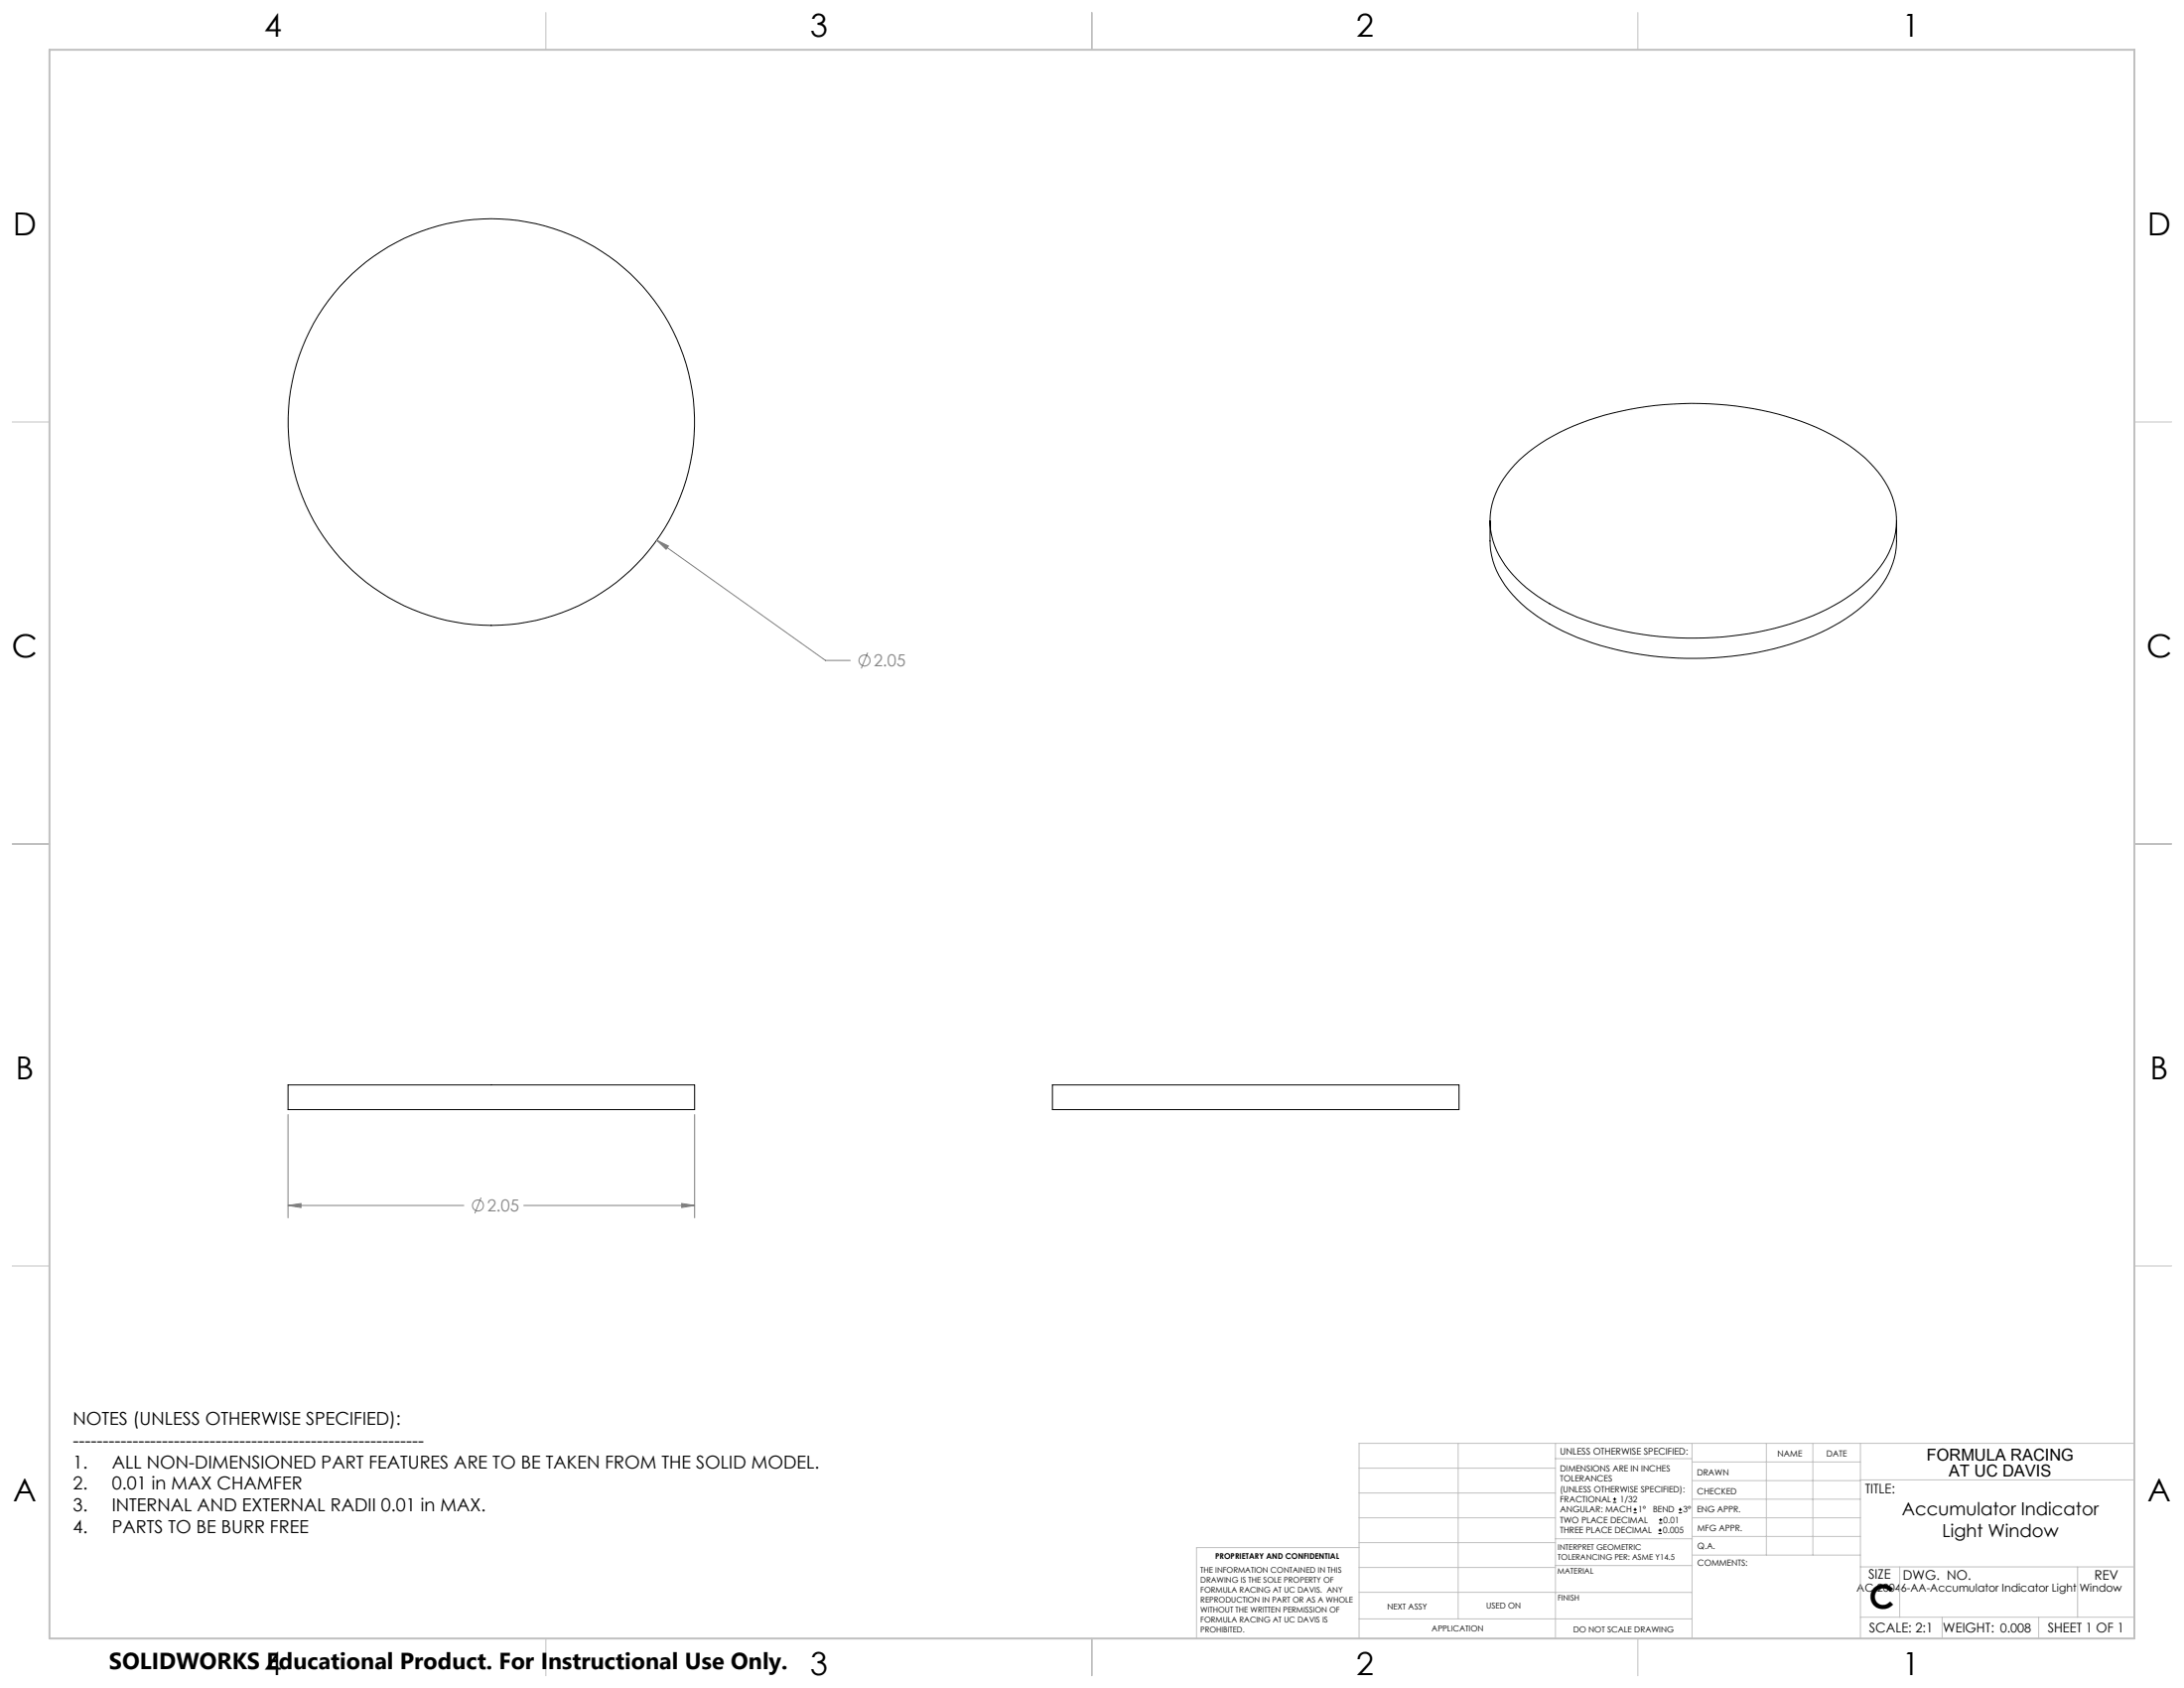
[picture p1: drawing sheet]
<svg xmlns="http://www.w3.org/2000/svg" width="559mm" height="432mm" viewBox="0 0 559 432" stroke-linecap="round" stroke-linejoin="round" font-family="sans-serif">
<g fill="none" stroke="#000" stroke-width=".25">
<path d="M388.7 117.7a54.2 54.2 0 0 1 26-12.5 84.8 84.8 0 0 1 50.1 4.2 38.9 38.9 0 0 1 17.4 13.7 18.8 18.8 0 0 1-2.2 23.3 46.6 46.6 0 0 1-21.9 13.2 85.5 85.5 0 0 1-54.6-1.7 41.6 41.6 0 0 1-18.4-13.3 18.9 18.9 0 0 1 1.4-24.5zM381.2 133.2a35 35 0 0 0 .4 8.9 25.3 25.3 0 0 0 10.3 14.5 60.8 60.8 0 0 0 26 10.5 84.1 84.1 0 0 0 47.8-5.2 37.2 37.2 0 0 0 16.9-14 18.8 18.8 0 0 0 2.6-9.5v-5.2M73.7 277.5h104v6.3h-104zM269.3 277.5h104v6.3h-104zM412.7 384.3h.9M412.7 383.5h.9M413.1 383.1v.8M418 387h.8M418 386.2h.8M418.4 385.7v.9M424.3 392.3h.9M424.3 391.4h.9"/>
<path d="M424.5 389.6h.8M424.5 388.8h.8M424.7 391v.9M424.9 388.4v.8M429.5 387h.9M429.5 386.2h.9M429.9 385.7v.9"/>
<circle cx="125.7" cy="108" r="52"/>
</g>
<g fill="none" stroke="#808080" stroke-width=".25">
<path d="M168 138.2l3 1.5-.6 .8zM168 138.2l43.2 30.7h6.4M222 166.9l-1.6 4.1M73.7 285.1v26.4M177.7 285.1v26.4M73.7 308.4l3.3-.5v1zM73.7 308.4h45M123.1 306.4l-1.6 4M134 308.4h43.7M174.4 307.9l3.3 .5-3.3 .5z"/>
<circle cx="221.2" cy="169" r="1.41"/>
<circle cx="122.3" cy="308.4" r="1.41"/>
</g>
<g fill="none" stroke="#c0c0c0" stroke-width=".25">
<path d="M139.7 3.2v9.5M279.4 3.2v9.5M419.1 3.2v9.5M3.1 107.9h9.6M546.1 107.9h9.5M3.1 215.9h9.6M546.1 215.9h9.5M3.1 323.8h9.6M546.1 323.8h9.5M347.7 375.6h50.3M373.1 369.2v44.9M398 369.2v49.9"/>
<path d="M398 373.1h34.9M432.9 369.2v49.9M432.9 378.7h43.1M432.9 374h43.1M451.9 369.2v28.6M463.8 369.2v28.6M476 369.2v49.9M476 378.6h70.1M546.1 369.2h-198.4v49.9M347.7 394.6h50.3M347.7 388.3h50.3M347.7 381.9h50.3"/>
<path d="M347.7 395.9h-41.6v23.2M398 393.6h35M432.9 383.5h43.1M432.9 388.3h43.1M432.9 393h43.1M433 397.8h43M139.7 419.1v9.6M279.4 419.1v9.6M347.7 414.1h85.2M347.7 401h50.3M347.7 407.3h50.3M398 407.4h34.9"/>
<path d="M398 400.5h35M419.1 419.1v9.6M476 413.7h70.1M476 400.8h70.1M486.1 400.8v12.9M496.9 413.7v5.4M521.6 413.7v5.4M531.6 400.8v12.9"/>
</g>
<path d="M12.7 12.7h533.4v406.4h-533.4z" fill="none" stroke="#c0c0c0" stroke-width=".5"/>
<path d="M174.4 307.9l3.3 .5-3.3 .5zM73.7 308.4l3.3-.5v1zM168 138.2l2.4 2.3 .6-.8z" fill="#808080"/>
<text font-size="8.5" x="478.3" y="411.4">C</text>
<g font-size="8.1">
<text x="67.6" y="9.3">4</text>
<text x="207.3" y="9.3">3</text>
<text x="347" y="9.3">2</text>
<text x="486.7" y="9.3">1</text>
<text x="3.3" y="60.1">D</text>
<text x="549.4" y="60.1">D</text>
<text x="3" y="168">C</text>
<text x="549.1" y="168">C</text>
<text x="4" y="276">B</text>
<text x="550.1" y="276">B</text>
<text x="3.3" y="383.9">A</text>
<text x="549.4" y="383.9">A</text>
<text x="67.6" y="428.4">4</text>
<text x="207.3" y="428.4">3</text>
<text x="347" y="428.4">2</text>
<text x="486.7" y="428.4">1</text>
</g>
<text font-size="5.9" x="27.9" y="427">SOLIDWORKS Educational Product. For Instructional Use Only.</text>
<g font-size="4.6">
<text x="18.6" y="364.4">NOTES (UNLESS OTHERWISE SPECIFIED):</text>
<text x="18.6" y="370">-----------------------------------------------------------</text>
<text x="18.6" y="375.5">1.</text>
<text x="28.6" y="375.5">ALL NON-DIMENSIONED PART FEATURES ARE TO BE TAKEN FROM THE SOLID MODEL.</text>
<text x="18.6" y="381.1">2.</text>
<text x="28.6" y="381.1">0.01 in MAX CHAMFER</text>
<text x="18.6" y="386.7">3.</text>
<text x="28.6" y="386.7">INTERNAL AND EXTERNAL RADII 0.01 in MAX.</text>
<text x="486.6" y="387.5">Accumulator Indicator</text>
<text x="18.6" y="392.3">4.</text>
<text x="28.6" y="392.3">PARTS TO BE BURR FREE</text>
<text x="496.9" y="393.1">Light Window</text>
</g>
<g font-size="4.2" fill="#808080">
<text x="223.5" y="170.5">2.05</text>
<text x="124.6" y="310">2.05</text>
</g>
<g font-size="4.2">
<text x="493" y="373.5">FORMULA RACING</text>
<text x="498.7" y="377.8">AT UC DAVIS</text>
</g>
<g font-size="3.4">
<text x="477.2" y="381.9">TITLE:</text>
<text x="478.1" y="404">SIZE</text>
<text x="486.9" y="404">DWG. NO.</text>
<text x="535.9" y="404.1">REV</text>
<text x="478.2" y="417.6">SCALE: 2:1</text>
<text x="497.1" y="417.7">WEIGHT: 0.008</text>
<text x="523.9" y="417.6">SHEET 1 OF 1</text>
</g>
<text font-size="2.8" x="475.1" y="407.2">AC-20046-AA-Accumulator Indicator Light Window</text>
<text font-size="2.4" x="399.2" y="372.1">UNLESS OTHERWISE SPECIFIED:</text>
<g font-size="2.2">
<text x="399.2" y="376.4">DIMENSIONS ARE IN INCHES</text>
<text x="434.2" y="377.3">DRAWN</text>
<text x="454.8" y="372.5">NAME</text>
<text x="467.3" y="372.6">DATE</text>
<text x="399.2" y="379">TOLERANCES</text>
<text x="399.2" y="381.7">(UNLESS OTHERWISE SPECIFIED):</text>
<text x="434.3" y="382.2">CHECKED</text>
<text x="399.2" y="384.3">FRACTIONAL</text>
<text x="399.2" y="387">ANGULAR: MACH</text>
<text x="399.2" y="389.6">TWO PLACE DECIMAL</text>
<text x="414.5" y="384.3">1/32</text>
<text x="419.1" y="387">1°</text>
<text x="422.9" y="387">BEND</text>
<text x="425.6" y="389.6">0.01</text>
<text x="430.6" y="387">3°</text>
<text x="434.2" y="386.8">ENG APPR.</text>
<text x="399.2" y="392.3">THREE PLACE DECIMAL</text>
<text x="425.5" y="392.3">0.005</text>
<text x="434.3" y="391.6">MFG APPR.</text>
<text x="434.3" y="396.3">Q.A.</text>
<text x="434.3" y="400.5">COMMENTS:</text>
</g>
<g font-size="2.1">
<text x="354.9" y="411.6">NEXT ASSY</text>
<text x="380.3" y="411.6">USED ON</text>
<text x="366.3" y="417.4">APPLICATION</text>
<text x="402.5" y="417.5">DO NOT SCALE DRAWING</text>
</g>
<g font-size="2">
<text x="310.9" y="398.8">PROPRIETARY AND CONFIDENTIAL</text>
<text x="398.6" y="396.5">INTERPRET GEOMETRIC</text>
<text x="398.6" y="399">TOLERANCING PER: ASME Y14.5</text>
<text x="307.2" y="402.4">THE INFORMATION CONTAINED IN THIS</text>
<text x="307.2" y="404.9">DRAWING IS THE SOLE PROPERTY OF</text>
<text x="307.2" y="407.5">FORMULA RACING AT UC DAVIS. ANY</text>
<text x="398.5" y="402.6">MATERIAL</text>
<text x="307.2" y="410">REPRODUCTION IN PART OR AS A WHOLE</text>
<text x="307.2" y="412.5">WITHOUT THE WRITTEN PERMISSION OF</text>
<text x="398.5" y="409.4">FINISH</text>
<text x="307.2" y="415">FORMULA RACING AT UC DAVIS IS</text>
<text x="307.2" y="417.6">PROHIBITED.</text>
</g>
</svg>
